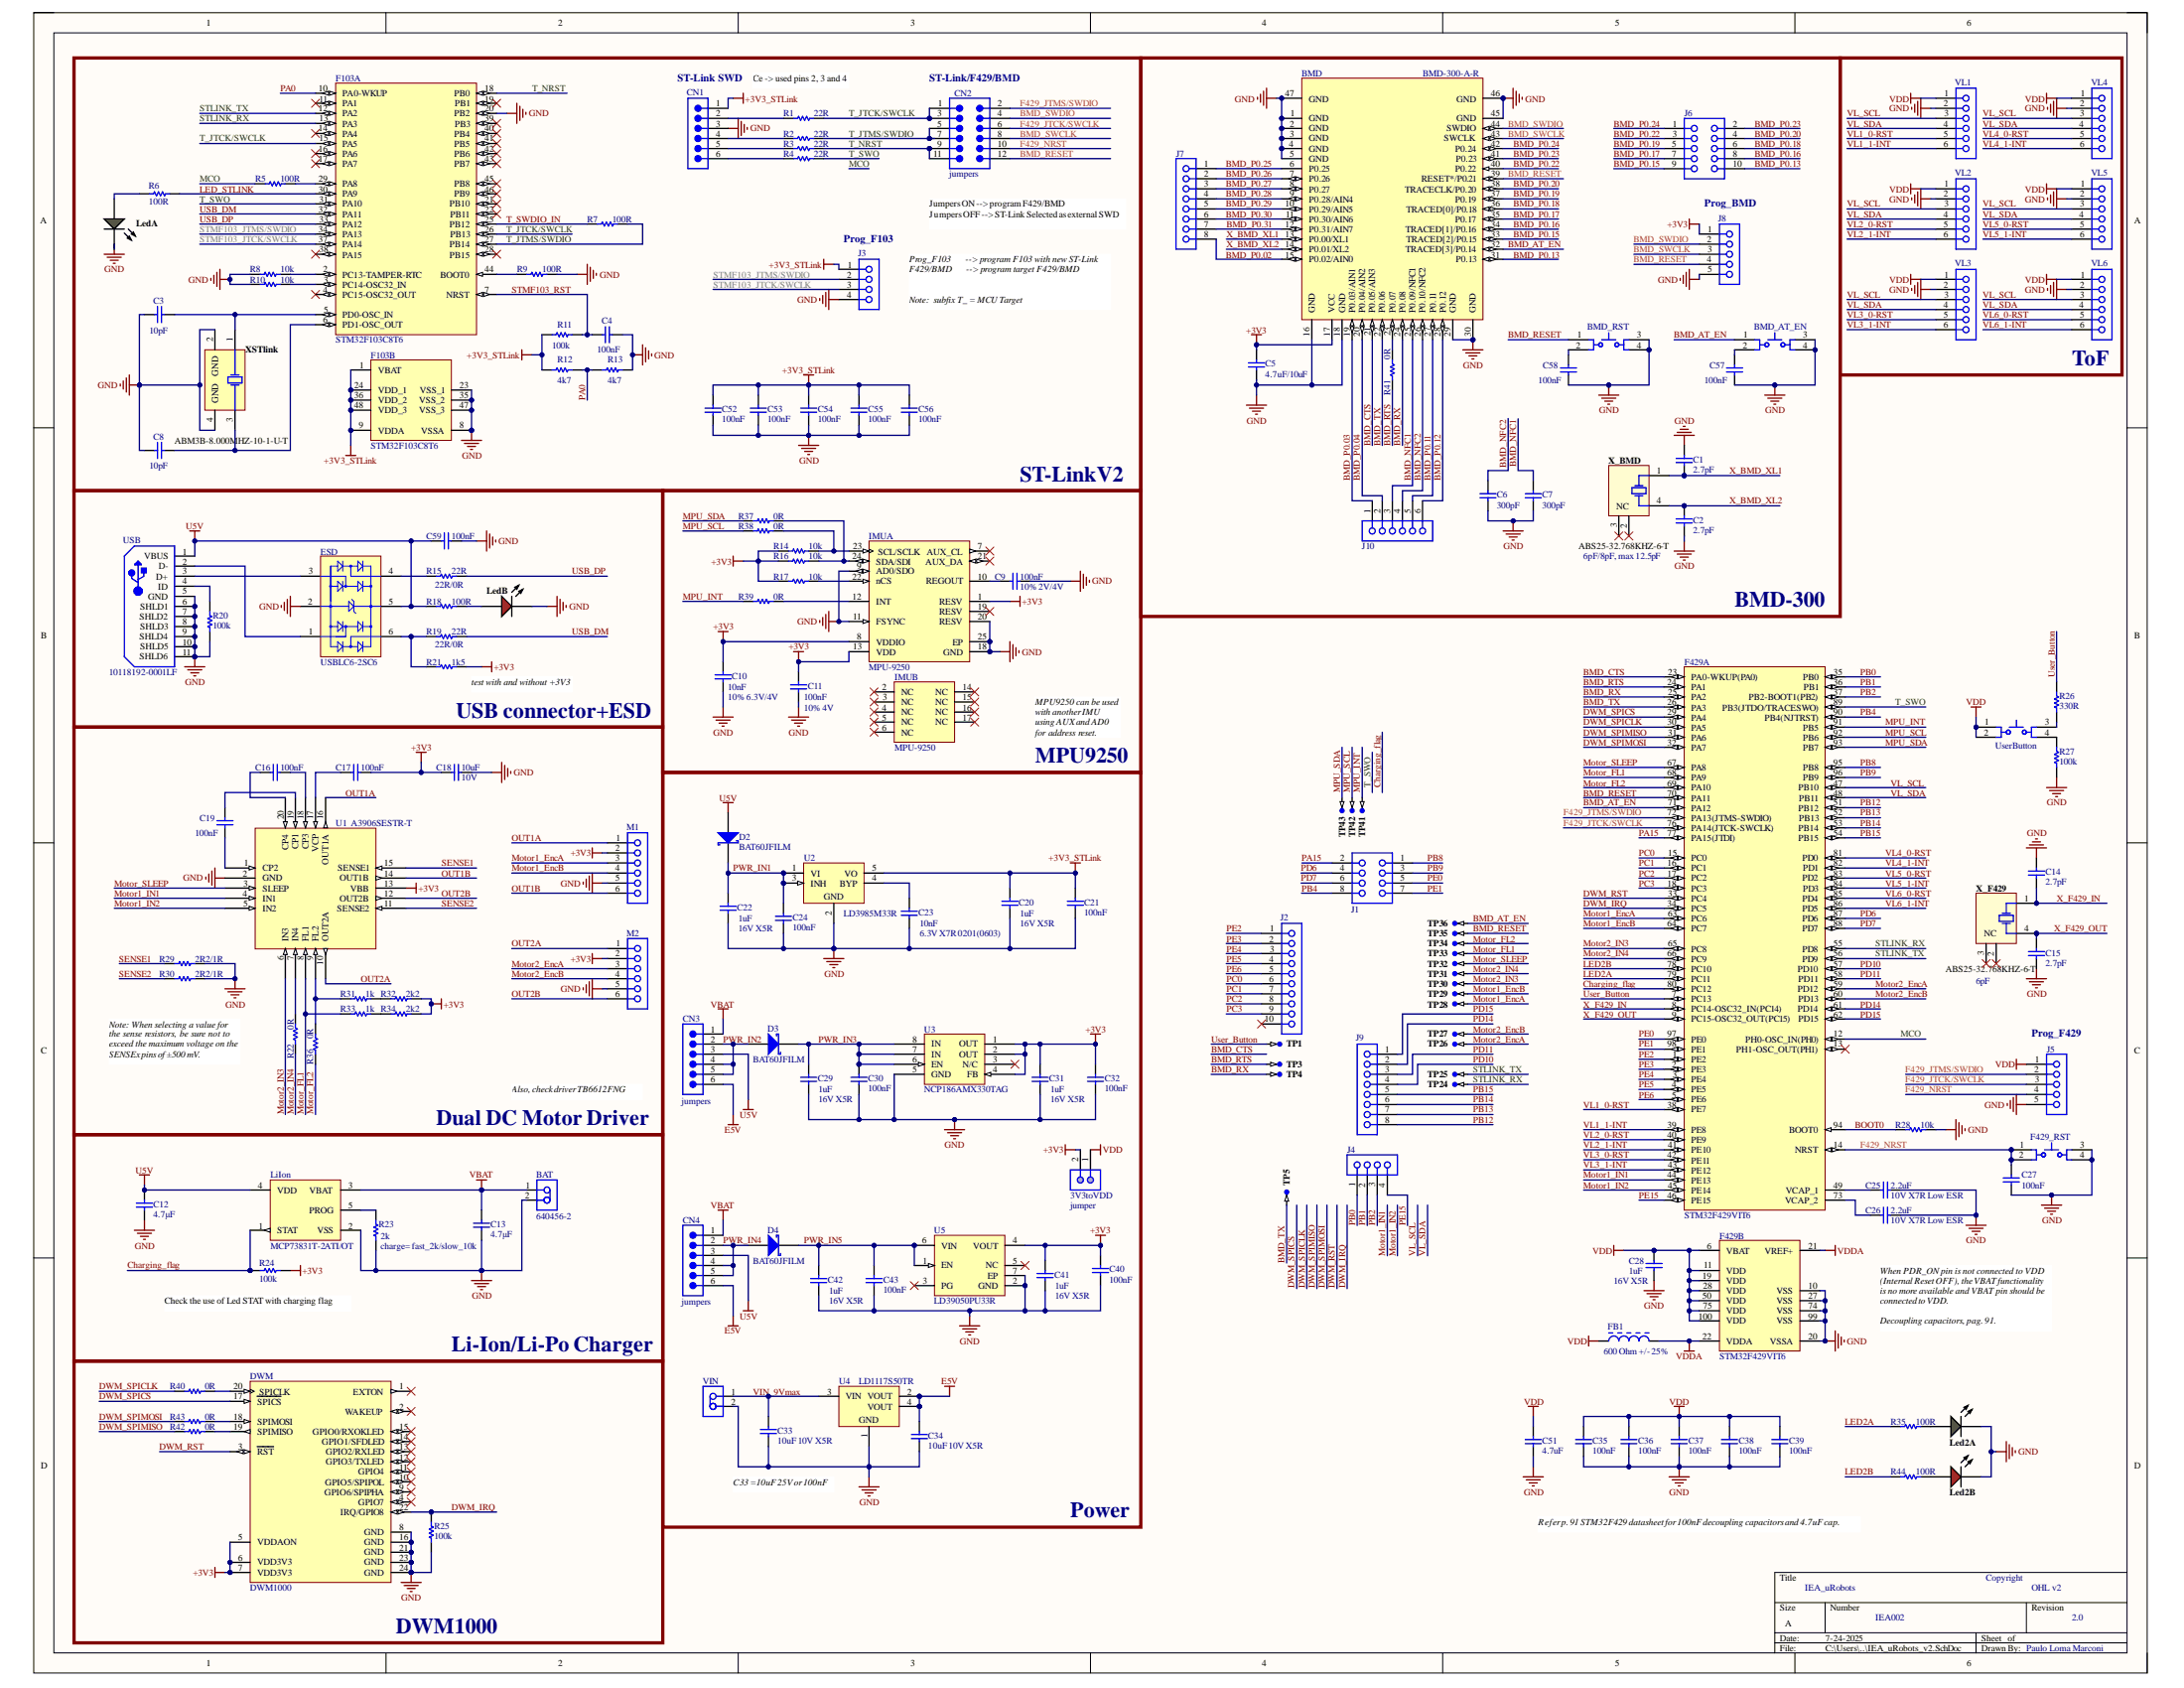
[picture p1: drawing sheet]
# Altium project IEA_uRobots_v2.PrjPcb
1 sheet, 168 parts. Net scope: global (net labels, ports and power ports of the same name join across sheets).
Board file: IEA_uRobots_v2.PcbDoc

## Sheet IEA_uRobots_v2.SchDoc: IEA_uRobot v2
size 533 x 419 mm; Engineer: Paulo Loma Marconi

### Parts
(Parts that share a designator on the sheet are numbered #1, #2 ... from top to bottom, then left to right.)
3V3toVDD  jumper  [WE-61300211121_V]
BAT  640456-2  [TECO-640456-2_V]
BMD  Manufacturer P/N: BMD-300-A-R  [BMD-300]  (hidden comment: BMD-300)
BMD_AT_EN  PTS645SM43SMTR92 LFS  [CKCP-PTS645S_V]  (value not drawn)
BMD_RST  PTS645SM43SMTR92 LFS  [CKCP-PTS645S_V]  (value not drawn)
C1  value 2.7pF  [CAPC0402(1005)60_N]  (hidden comment: CAP 2.7pF 16V 0402(1005))
C2  value 2.7pF  [CAPC0402(1005)60_N]  (hidden comment: CAP 2.7pF 16V 0402(1005))
C3  value 10pF  [CAPC0805(2012)100_L]  (hidden comment: CAP 10pF 16V 0805(2012))
C4  value 100nF  [CAPC0805(2012)100_M]  (hidden comment: CAP 100nF 50V 0805(2012))
C5  value 4.7uF/10uF  [CAPC2013X135X45ML10T25]  (hidden comment: GRM21BR61E475MA12L)
C6  value 300pF  [CAPC0805(2012)100_M]  (hidden comment: CAP 300pF 50V 0805(2012))
C7  value 300pF  [CAPC0805(2012)100_M]  (hidden comment: CAP 300pF 50V 0805(2012))
C8  value 10pF  [CAPC0805(2012)100_L]  (hidden comment: CAP 10pF 16V 0805(2012))
C9  10% 2V/4V  value 100nF  [CAPC0201(0603)33_M]
C10  10% 6.3V/4V  value 10nF  [CAPC0201(0603)33_L]
C11  10% 4V  value 100nF  [CAPC0201(0603)33_M]
C12  Capacitance: 4.7µF  [CAPC2013X145X20LL20]  (hidden comment: C2012X7R1E475K125AB)
C13  Capacitance: 4.7µF  [CAPC2013X145X20LL20]  (hidden comment: C2012X7R1E475K125AB)
C14  value 2.7pF  [CAPC0402(1005)60_N]  (hidden comment: CAP 2.7pF 16V 0402(1005))
C15  value 2.7pF  [CAPC0402(1005)60_N]  (hidden comment: CAP 2.7pF 16V 0402(1005))
C16  value 100nF  [CAPC0805(2012)100_M]  (hidden comment: CAP 100nF 50V 0805(2012))
C17  value 100nF  [CAPC0805(2012)100_M]  (hidden comment: CAP 100nF 50V 0805(2012))
C18  10V  Capacitance: 10uF  [CAPC2013X145X50LL20T20]
C19  value 100nF  [CAPC0805(2012)100_M]  (hidden comment: CAP 100nF 50V 0805(2012))
C20  16V X5R  value 1uF  [CAPC0805(2012)100_N]
C21  value 100nF  [CAPC0805(2012)100_M]  (hidden comment: CAP 100nF 50V 0805(2012))
C22  16V X5R  value 1uF  [CAPC0805(2012)100_N]
C23  6.3V X7R 0201(0603)  value 10nF  [CAPC0201(0603)33_L]
C24  value 100nF  [CAPC0805(2012)100_M]  (hidden comment: CAP 100nF 50V 0805(2012))
C25  10V X7R Low ESR  value 2.2uF  [CAPC0805(2012)145_N]
C26  10V X7R Low ESR  value 2.2uF  [CAPC0805(2012)145_N]
C27  value 100nF  [CAPC0805(2012)100_M]  (hidden comment: CAP 100nF 50V 0805(2012))
C28  16V X5R  value 1uF  [CAPC0805(2012)100_N]
C29  16V X5R  value 1uF  [CAPC0805(2012)100_N]
C30  value 100nF  [CAPC0805(2012)100_M]  (hidden comment: CAP 100nF 50V 0805(2012))
C31  16V X5R  value 1uF  [CAPC0805(2012)100_N]
C32  value 100nF  [CAPC0805(2012)100_M]  (hidden comment: CAP 100nF 50V 0805(2012))
C33  10uF 10V X5R  [CAPC2013X145X50LL20T20]
C34  10uF 10V X5R  [CAPC2013X145X50LL20T20]
C35  value 100nF  [CAPC0805(2012)100_M]  (hidden comment: CAP 100nF 50V 0805(2012))
C36  value 100nF  [CAPC0805(2012)100_M]  (hidden comment: CAP 100nF 50V 0805(2012))
C37  value 100nF  [CAPC0805(2012)100_M]  (hidden comment: CAP 100nF 50V 0805(2012))
C38  value 100nF  [CAPC0805(2012)100_M]  (hidden comment: CAP 100nF 50V 0805(2012))
C39  value 100nF  [CAPC0805(2012)100_M]  (hidden comment: CAP 100nF 50V 0805(2012))
C40  value 100nF  [CAPC0805(2012)100_M]  (hidden comment: CAP 100nF 50V 0805(2012))
C41  16V X5R  value 1uF  [CAPC0805(2012)100_N]
C42  16V X5R  value 1uF  [CAPC0805(2012)100_N]
C43  value 100nF  [CAPC0805(2012)100_M]  (hidden comment: CAP 100nF 50V 0805(2012))
C51  value 4.7uF  [CAPC2013X135X45ML10T25]  (hidden comment: GRM21BR61E475MA12L)
C52  value 100nF  [CAPC0805(2012)100_M]  (hidden comment: CAP 100nF 50V 0805(2012))
C53  value 100nF  [CAPC0805(2012)100_M]  (hidden comment: CAP 100nF 50V 0805(2012))
C54  value 100nF  [CAPC0805(2012)100_M]  (hidden comment: CAP 100nF 50V 0805(2012))
C55  value 100nF  [CAPC0805(2012)100_M]  (hidden comment: CAP 100nF 50V 0805(2012))
C56  value 100nF  [CAPC0805(2012)100_M]  (hidden comment: CAP 100nF 50V 0805(2012))
C57  value 100nF  [CAPC0805(2012)100_M]  (hidden comment: CAP 100nF 50V 0805(2012))
C58  value 100nF  [CAPC0805(2012)100_M]  (hidden comment: CAP 100nF 50V 0805(2012))
C59  value 100nF  [CAPC0805(2012)100_M]  (hidden comment: CAP 100nF 50V 0805(2012))
CN1  MTLW-106-05-X-S-210  [SMTC-MTLW-106-05-X-S-210]  (value not drawn)
CN2  jumpers  [SMTC-TSW-106-07-X-D]
CN3  jumpers  [SMTC-MTLW-106-05-X-S-210]
CN4  jumpers  [SMTC-MTLW-106-05-X-S-210]
D2  BAT60JFILM  [STM-SOD-323-2_V]
D3  BAT60JFILM  [STM-SOD-323-2_V]
D4  BAT60JFILM  [STM-SOD-323-2_V]
DWM  DWM1000  [DECW-DWM1000-24_V]
ESD  USBLC6-2SC6  [STM-SOT23-6L_V]
F103  STM32F103C8T6  [STM-LQFP48_L]  (parts A,B of 2)
F429  STM32F429VIT6  [STM-LQFP100_N]  (parts A,B of 2)
F429_RST  PTS645SM43SMTR92 LFS  [CKCP-PTS645S_V]  (value not drawn)
FB1  Impedance (at 100 MHz): 600 Ohm +/- 25%  [MURA-BLM21-H1-CHIP-2_V]  (hidden comment: BLM21AG601SN1D)
IMU#1  MPU-9250  [INSE-QFN-24-1700X1540TP_M]  (part A of 2)
IMU#2  MPU-9250  [INSE-QFN-24-1700X1540TP_M]  (part B of 2)
J1  SSW-104-02-T-D  [SMTC-SSW-104-02-X-D]  (value not drawn)
J2  SSW-110-01-G-S  [SMTC-SSW-110-01-G-S]  (value not drawn)
J3  SLW-104-01-G-S  [SMTC-SLW-104-01-X-S]  (value not drawn)
J4  SLW-104-01-G-S  [SMTC-SLW-104-01-X-S]  (value not drawn)
J5  SSW-105-01-G-S  [SMTC-SSW-105-01-X-S]  (value not drawn)
J6  BCS-105-F-D-TE  [SMTC-BCS-105-X-D-TE]  (value not drawn)
J7  SSW-108-01-G-S  [SMTC-SSW-108-01-G-S]  (value not drawn)
J8  SSW-105-01-G-S  [SMTC-SSW-105-01-X-S]  (value not drawn)
J9  SSQ-108-01-L-S  [SMTC-SSQ-108-01-X-S]  (value not drawn)
J10  SSW-106-02-G-S  [SMTC-SSW-106-02-X-S]  (value not drawn)
Led  HSMF-C155  [AVAG-HSMF-C15X_V]  (value not drawn)  (parts A,B of 2)
Led2  HSMF-C155  [AVAG-HSMF-C15X_V]  (value not drawn)  (parts A,B of 2)
LiIon  MCP73831T-2ATI/OT  [SOT-23-OT5_M]
M1  SSW-106-02-G-S  [SMTC-SSW-106-02-X-S]  (value not drawn)
M2  SSW-106-02-G-S  [SMTC-SSW-106-02-X-S]  (value not drawn)
R1  value 22R  [RESC0805(2012)_L]  (hidden comment: 22R 1% 0805(2012))
R2  value 22R  [RESC0805(2012)_L]  (hidden comment: 22R 1% 0805(2012))
R3  value 22R  [RESC0805(2012)_L]  (hidden comment: 22R 1% 0805(2012))
R4  value 22R  [RESC0805(2012)_L]  (hidden comment: 22R 1% 0805(2012))
R5  value 100R  [RESC0805(2012)_L]  (hidden comment: 100R 1% 0805(2012))
R6  value 100R  [RESC0805(2012)_L]  (hidden comment: 100R 1% 0805(2012))
R7  value 100R  [RESC0805(2012)_L]  (hidden comment: 100R 1% 0805(2012))
R8  value 10k  [RESC0805(2012)_M]  (hidden comment: 10K 1% 0805(2012))
R9  value 100R  [RESC0805(2012)_L]  (hidden comment: 100R 1% 0805(2012))
R10  value 10k  [RESC0805(2012)_M]  (hidden comment: 10K 1% 0805(2012))
R11  value 100k  [RESC0805(2012)_L]  (hidden comment: 100K 1% 0805(2012))
R12  value 4k7  [RESC0805(2012)_M]  (hidden comment: 4K7 1% 0805(2012))
R13  value 4k7  [RESC0805(2012)_M]  (hidden comment: 4K7 1% 0805(2012))
R14  value 10k  [RESC0805(2012)_M]  (hidden comment: 10K 1% 0805(2012))
R15  22R/0R  value 22R  [RESC0805(2012)_L]
R16  value 10k  [RESC0805(2012)_M]  (hidden comment: 10K 1% 0805(2012))
R17  value 10k  [RESC0805(2012)_M]  (hidden comment: 10K 1% 0805(2012))
R18  value 100R  [RESC0805(2012)_L]  (hidden comment: 100R 1% 0805(2012))
R19  22R/0R  value 22R  [RESC0805(2012)_L]
R20  value 100k  [RESC0805(2012)_L]  (hidden comment: 100K 1% 0805(2012))
R21  value 1k5  [RESC0805(2012)_M]  (hidden comment: 1K5 1% 0805(2012))
R22  0R  [RESC0805(2012)_N]
R23  charge= fast_2k/slow_10k  value 2k  [RESC0805(2012)_L]
R24  value 100k  [RESC0805(2012)_L]  (hidden comment: 100K 1% 0805(2012))
R25  value 100k  [RESC0805(2012)_L]  (hidden comment: 100K 1% 0805(2012))
R26  value 330R  [RESC0805(2012)_M]  (hidden comment: 330R 1% 0805(2012))
R27  value 100k  [RESC0805(2012)_L]  (hidden comment: 100K 1% 0805(2012))
R28  value 10k  [RESC0805(2012)_M]  (hidden comment: 10K 1% 0805(2012))
R29  value 2R2/1R  [RESC0805(2012)_M]  (hidden comment: 1R 1% 0805(2012))
R30  value 2R2/1R  [RESC0805(2012)_M]  (hidden comment: 1R 1% 0805(2012))
R31  value 1k  [RESC0805(2012)_M]  (hidden comment: 1K 1% 0805(2012))
R32  value 2k2  [RESC0805(2012)_N]  (hidden comment: 2K2 1% 0805(2012))
R33  value 1k  [RESC0805(2012)_M]  (hidden comment: 1K 1% 0805(2012))
R34  value 2k2  [RESC0805(2012)_N]  (hidden comment: 2K2 1% 0805(2012))
R35  value 100R  [RESC0805(2012)_L]  (hidden comment: 100R 1% 0805(2012))
R36  0R  [RESC0805(2012)_N]
R37  0R  [RESC0805(2012)_N]
R38  0R  [RESC0805(2012)_N]
R39  0R  [RESC0805(2012)_N]
R40  0R  [RESC0805(2012)_N]
R41  0R  [RESC0805(2012)_N]
R42  0R  [RESC0805(2012)_N]
R43  0R  [RESC0805(2012)_N]
R44  value 100R  [RESC0805(2012)_L]  (hidden comment: 100R 1% 0805(2012))
TP1  TP-SM-C-100  [TP-SM-C-100]  (value not drawn)  (no BOM)
TP3  TP-SM-C-100  [TP-SM-C-100]  (value not drawn)  (no BOM)
TP4  TP-SM-C-100  [TP-SM-C-100]  (value not drawn)  (no BOM)
TP5  TP-SM-C-100  [TP-SM-C-100]  (value not drawn)  (no BOM)
TP24  TP-SM-C-100  [TP-SM-C-100]  (value not drawn)  (no BOM)
TP25  TP-SM-C-100  [TP-SM-C-100]  (value not drawn)  (no BOM)
TP26  TP-SM-C-100  [TP-SM-C-100]  (value not drawn)  (no BOM)
TP27  TP-SM-C-100  [TP-SM-C-100]  (value not drawn)  (no BOM)
TP28  TP-SM-C-100  [TP-SM-C-100]  (value not drawn)  (no BOM)
TP29  TP-SM-C-100  [TP-SM-C-100]  (value not drawn)  (no BOM)
TP30  TP-SM-C-100  [TP-SM-C-100]  (value not drawn)  (no BOM)
TP31  TP-SM-C-100  [TP-SM-C-100]  (value not drawn)  (no BOM)
TP32  TP-SM-C-100  [TP-SM-C-100]  (value not drawn)  (no BOM)
TP33  TP-SM-C-100  [TP-SM-C-100]  (value not drawn)  (no BOM)
TP34  TP-SM-C-100  [TP-SM-C-100]  (value not drawn)  (no BOM)
TP35  TP-SM-C-100  [TP-SM-C-100]  (value not drawn)  (no BOM)
TP36  TP-SM-C-100  [TP-SM-C-100]  (value not drawn)  (no BOM)
TP41  TP-SM-C-100  [TP-SM-C-100]  (value not drawn)  (no BOM)
TP42  TP-SM-C-100  [TP-SM-C-100]  (value not drawn)  (no BOM)
TP43  TP-SM-C-100  [TP-SM-C-100]  (value not drawn)  (no BOM)
U1  A3906SESTR-T  [A3906SESTR-T]
U2  LD3985M33R  [SOT23-5L_N]
U3  NCP186AMX330TAG  [NCP186AMX330TAG]
U4  LD1117S50TR  [SOT-223_L]
U5  LD39050PU33R  [DFN6D_L]
USB  10118192-0001LF  [FCI-10118192-0001LF-5_V]
UserButton  PTS645SM43SMTR92 LFS  [CKCP-PTS645S_V]  (value not drawn)
VIN  640456-2  [TECO-640456-2_V]  (value not drawn)
VL1  SSW-106-02-G-S  [SMTC-SSW-106-02-X-S]  (value not drawn)
VL2  SSW-106-02-G-S  [SMTC-SSW-106-02-X-S]  (value not drawn)
VL3  SSW-106-02-G-S  [SMTC-SSW-106-02-X-S]  (value not drawn)
VL4  SSW-106-02-G-S  [SMTC-SSW-106-02-X-S]  (value not drawn)
VL5  SSW-106-02-G-S  [SMTC-SSW-106-02-X-S]  (value not drawn)
VL6  SSW-106-02-G-S  [SMTC-SSW-106-02-X-S]  (value not drawn)
X_BMD  ABS25-32.768KHZ-6-T  Load Capacitance: 6pF/8pF, max 12.5pF  [ABRA-ABS25-4_V]
X_F429  ABS25-32.768KHZ-6-T  Load Capacitance: 6pF  [ABRA-ABS25-4_V]
XSTlink  ABM3B-8.000MHZ-10-1-U-T  [ABRA-ABM3B_V]

### Blocks framed on the sheet
ST-LinkV2: C3 C4 C8 C52-C56 CN1 CN2 F103 J3 Led R1-R13 XSTlink
BMD-300: BMD BMD_AT_EN BMD_RST C1 C2 C5-C7 C57 C58 J6-J8 J10 R41 X_BMD
ToF: VL1-VL6
USB connector+ESD: C59 ESD Led R15 R18-R21 USB
Dual DC Motor Driver: C16-C19 M1 M2 R22 R29-R34 R36 U1

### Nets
+3V3: 3V3toVDD.2 BMD.17(VCC) C5.1 C10.2 C11.2 C17.2 C18.1 C31.2 C32.2 C40.2 C41.2 DWM.5(VDDAON) DWM.6(VDD3V3) DWM.7(VDD3V3) IMU#1.1(RESV) IMU#1.8(VDDIO) IMU#1.13(VDD) J8.1 M1.2 M2.2 R14.1 R16.1 R17.1 R21.2 R24.1 R32.2 R34.2 U1.13(VBB) U3.1(OUT) U3.2(OUT) U3.4(FB) U5.4(VOUT)
+3V3_STLink: C20.2 C21.2 C52.1 C53.1 C54.1 C55.1 C56.1 CN1.1 F103.1(VBAT) F103.9(VDDA) F103.24(VDD_1) F103.36(VDD_2) F103.48(VDD_3) J3.1 R11.1 R12.1 U2.5(VO)
E5V: C34.2 CN3.6 CN4.6 U4.2(VOUT) U4.4(VOUT)
GND: BAT.2 BMD.1(GND) BMD.2(GND) BMD.3(GND) BMD.4(GND) BMD.5(GND) BMD.16(GND) BMD.18(GND) BMD.29(GND) BMD.30(GND) BMD.45(GND) BMD.46(GND) BMD.47(GND) BMD_AT_EN.3 BMD_AT_EN.4 BMD_RST.3 BMD_RST.4 C1.2 C2.1 C3.1 C4.2 C5.2 C6.1 C7.1 C8.1 C9.1 C10.1 C11.1 C12.1 C13.1 C14.2 C15.1 C18.2 C20.1 C21.1 C22.1 C23.1 C24.1 C25.2 C26.2 C27.2 C28.1 C29.1 C30.1 C31.1 C32.1 C33.1 C34.1 C35.2 C36.2 C37.2 C38.2 C39.2 C40.1 C41.1 C42.1 C43.1 C51.2 C52.2 C53.2 C54.2 C55.2 C56.2 C57.2 C58.2 C59.1 CN1.3 DWM.8(GND) DWM.16(GND) DWM.21(GND) DWM.23(GND) DWM.24(GND) ESD.2(GND) F103.8(VSSA) F103.20(PB2) F103.23(VSS_1) F103.35(VSS_2) F103.47(VSS_3) F429.10(VSS) F429.20(VSSA) F429.27(VSS) F429.74(VSS) F429.99(VSS) F429_RST.3 F429_RST.4 IMU#1.9(AD0/SDO) IMU#1.11(FSYNC) IMU#1.18(GND) IMU#1.20(RESV) IMU#1.25(EP) J3.4 J5.5 J8.5 Led.2(K1) Led.4(K2) Led2.2(K1) Led2.4(K2) LiIon.2(VSS) M1.5 M2.5 R8.1 R9.2 R10.1 R13.2 R20.1 R23.1 R25.1 R27.1 R28.1 R29.2 R30.2 U1.2(GND) U2.2(GND) U3.5(GND) U4.1(GND) U5.2(GND) U5.7(EP) USB.5(GND) USB.6(SHLD1) USB.7(SHLD2) USB.8(SHLD3) USB.9(SHLD4) USB.10(SHLD5) USB.11(SHLD6) VIN.2 VL1.2 VL2.2 VL3.2 VL4.2 VL5.2 VL6.2 XSTlink.2(GND) XSTlink.4(GND)
U5V: C12.2 C59.2 CN3.3 CN4.3 D2.1(A) ESD.5(VBUS) LiIon.4(VDD) R18.1 USB.1(VBUS)
VBAT: BAT.1 C13.2 CN3.1 CN4.1 LiIon.3(VBAT)
VDD: 3V3toVDD.1 C28.2 C35.1 C36.1 C37.1 C38.1 C39.1 C51.1 F429.6(VBAT) F429.11(VDD) F429.19(VDD) F429.28(VDD) F429.50(VDD) F429.75(VDD) F429.100(VDD) FB1.1 J5.1 UserButton.1 UserButton.2 VL1.1 VL2.1 VL3.1 VL4.1 VL5.1 VL6.1
VDDA: F429.21(VREF+) F429.22(VDDA) FB1.2
BMD_AT_EN: BMD.32(TRACED[3]/P0.14) BMD_AT_EN.1 F429.71(PA12) TP36.1
BMD_CTS: BMD.21(P0.05/AIN3) F429.23(PA0-WKUP(PA0))
BMD_NFC1: BMD.25(P0.09/NFC1) C7.2 J10.3
BMD_NFC2: BMD.26(P0.10/NFC2) C6.2 J10.4
BMD_P0.02: BMD.15(P0.02/AIN0) J7.8
BMD_P0.03: BMD.19(P0.03/AIN1) J10.1
BMD_P0.04: BMD.20(P0.04/AIN2) J10.2
BMD_P0.11: BMD.27(P0.11) J10.5
BMD_P0.12: BMD.28(P0.12) J10.6
BMD_P0.13: BMD.31(P0.13) J6.10
BMD_P0.15: BMD.33(TRACED[2]/P0.15) J6.9
BMD_P0.16: BMD.34(TRACED[1]/P0.16) J6.8
BMD_P0.17: BMD.35(P0.17) J6.7
BMD_P0.18: BMD.36(TRACED[0]/P0.18) J6.6
BMD_P0.19: BMD.37(P0.19) J6.5
BMD_P0.20: BMD.38(TRACECLK/P0.20) J6.4
BMD_P0.22: BMD.40(P0.22) J6.3
BMD_P0.23: BMD.41(P0.23) J6.2
BMD_P0.24: BMD.42(P0.24) J6.1
BMD_P0.25: BMD.6(P0.25) J7.1
BMD_P0.26: BMD.7(P0.26) J7.2
BMD_P0.27: BMD.8(P0.27) J7.3
BMD_P0.28: BMD.9(P0.28/AIN4) J7.4
BMD_P0.29: BMD.10(P0.29/AIN5) J7.5
BMD_P0.30: BMD.11(P0.30/AIN6) J7.6
BMD_P0.31: BMD.12(P0.31/AIN7) J7.7
BMD_RESET: BMD.39(RESET*/P0.21) BMD_RST.1 CN2.12 F429.70(PA11) J8.4 TP35.1
BMD_RTS: F429.24(PA1) R41.1 TP3.1
BMD_RX: BMD.24(P0.08) F429.25(PA2) TP4.1
BMD_SWCLK: BMD.43(SWCLK) CN2.8 J8.3
BMD_SWDIO: BMD.44(SWDIO) CN2.4 J8.2
BMD_TX: BMD.22(P0.06) F429.26(PA3) TP5.1
BOOT0: F429.94(BOOT0) R28.2
Charging_flag: F429.80(PC12) LiIon.1(STAT) R24.2
DWM_IRQ: DWM.22(IRQ/GPIO8) F429.34(PC5) R25.2
DWM_RST: DWM.3(~{RST}) F429.33(PC4)
DWM_SPICLK: F429.30(PA5) R40.1
DWM_SPICS: DWM.17(~{SPICS}) F429.29(PA4)
DWM_SPIMISO: F429.31(PA6) R42.1
DWM_SPIMOSI: F429.32(PA7) R43.1
F429_JTCK/SWCLK: CN2.6 F429.76(PA14(JTCK-SWCLK)) J5.3
F429_JTMS/SWDIO: CN2.2 F429.72(PA13(JTMS-SWDIO)) J5.2
F429_NRST: C27.1 CN2.10 F429.14(NRST) F429_RST.1 F429_RST.2 J5.4
LED2A: F429.79(PC11) R35.2
LED2B: F429.78(PC10) R44.2
LED_STLINK: F103.30(PA9) R6.1
MCO: F429.12(PH0-OSC_IN(PH0)) R5.1
Motor1_EncA: F429.63(PC6) M1.3 TP28.1
Motor1_EncB: F429.64(PC7) M1.4 TP29.1
Motor1_IN1: F429.44(PE13) U1.4(IN1)
Motor1_IN2: F429.45(PE14) U1.5(IN2)
Motor2_EncA: F429.59(PD12) M2.3 TP26.1
Motor2_EncB: F429.60(PD13) M2.4 TP27.1
Motor2_IN3: F429.65(PC8) TP30.1 U1.6(IN3)
Motor2_IN4: F429.66(PC9) R22.2 TP31.1
Motor_FL1: F429.68(PA9) R33.1 TP33.1 U1.8(FL1)
Motor_FL2: F429.69(PA10) R36.2 TP34.1
Motor_SLEEP: F429.67(PA8) TP32.1 U1.3(SLEEP)
MPU_INT: F429.91(PB5) R39.1 TP41.1
MPU_SCL: F429.92(PB6) R38.1 TP42.1
MPU_SDA: F429.93(PB7) R37.1 TP43.1
OUT1A: M1.1 U1.16(OUT1A)
OUT1B: M1.6 U1.14(OUT1B)
OUT2A: M2.1 U1.10(OUT2A)
OUT2B: M2.6 U1.12(OUT2B)
PA0: F103.10(PA0-WKUP) R12.2 R13.1
PA15: F429.77(PA15(JTDI)) J1.2
PB0: F429.35(PB0) J4.1
PB1: F429.36(PB1) J4.2
PB2: F429.37(PB2-BOOT1(PB2)) J4.3
PB4: F429.90(PB4(NJTRST)) J1.8
PB8: F429.95(PB8) J1.1
PB9: F429.96(PB9) J1.3
PB12: F429.51(PB12) J9.8
PB13: F429.52(PB13) J9.7
PB14: F429.53(PB14) J9.6
PB15: F429.54(PB15) J9.5
PC0: F429.15(PC0) J2.6
PC1: F429.16(PC1) J2.7
PC2: F429.17(PC2) J2.8
PC3: F429.18(PC3) J2.9
PD6: F429.87(PD6) J1.4
PD7: F429.88(PD7) J1.6
PD10: F429.57(PD10) J9.4
PD11: F429.58(PD11) J9.3
PD14: F429.61(PD14) J9.2
PD15: F429.62(PD15) J9.1
PE0: F429.97(PE0) J1.5
PE1: F429.98(PE1) J1.7
PE2: F429.1(PE2) J2.1
PE3: F429.2(PE3) J2.2
PE4: F429.3(PE4) J2.3
PE5: F429.4(PE5) J2.4
PE6: F429.5(PE6) J2.5
PE15: F429.46(PE15) J4.4
PWR_IN1: C22.2 C24.2 D2.2(K) U2.1(VI) U2.3(INH)
PWR_IN2: CN3.2 CN3.4 CN3.5 D3.1(A)
PWR_IN3: C29.2 C30.2 D3.2(K) U3.6(EN) U3.7(IN) U3.8(IN)
PWR_IN4: CN4.2 CN4.4 CN4.5 D4.1(A)
PWR_IN5: C42.2 C43.2 D4.2(K) U5.1(EN) U5.6(VIN)
SENSE1: R29.1 U1.15(SENSE1)
SENSE2: R30.1 U1.11(SENSE2)
STLINK_RX: F103.13(PA3) F429.55(PD8) TP24.1
STLINK_TX: F103.12(PA2) F429.56(PD9) TP25.1
STMF103_JTCK/SWCLK: F103.37(PA14) J3.3
STMF103_JTMS/SWDIO: F103.34(PA13) J3.2
STMF103_RST: C4.1 F103.7(NRST) R11.2
T_JTCK/SWCLK: CN2.1 CN2.3 F103.15(PA5) F103.26(PB13) R1.2
T_JTMS/SWDIO: CN2.5 CN2.7 F103.27(PB14) R2.2 R7.2
T_NRST: CN2.9 CN2.11 F103.18(PB0) R3.2
T_SWDIO_IN: F103.25(PB12) R7.1
T_SWO: F103.31(PA10) F429.89(PB3(JTDO/TRACESWO)) R4.2
USB_DM: F103.32(PA11) R19.2
USB_DP: F103.33(PA12) R15.2
User_Button: F429.7(PC13) R26.2 TP1.1
VIN_9Vmax: C33.2 U4.3(VIN) VIN.1
VL1_0-RST: F429.38(PE7) VL1.5
VL1_1-INT: F429.39(PE8) VL1.6
VL2_0-RST: F429.40(PE9) VL2.5
VL2_1-INT: F429.41(PE10) VL2.6
VL3_0-RST: F429.42(PE11) VL3.5
VL3_1-INT: F429.43(PE12) VL3.6
VL4_0-RST: F429.81(PD0) VL4.5
VL4_1-INT: F429.82(PD1) VL4.6
VL5_0-RST: F429.83(PD2) VL5.5
VL5_1-INT: F429.84(PD3) VL5.6
VL6_0-RST: F429.85(PD4) VL6.5
VL6_1-INT: F429.86(PD5) VL6.6
VL_SCL: F429.47(PB10) VL1.3 VL2.3 VL3.3 VL4.3 VL5.3 VL6.3
VL_SDA: F429.48(PB11) VL1.4 VL2.4 VL3.4 VL4.4 VL5.4 VL6.4
X_BMD_XL1: BMD.13(P0.00/XL1) C1.1 X_BMD.1(X1)
X_BMD_XL2: BMD.14(P0.01/XL2) C2.2 X_BMD.4(X2)
X_F429_IN: C14.1 F429.8(PC14-OSC32_IN(PC14)) X_F429.1(X1)
X_F429_OUT: C15.2 F429.9(PC15-OSC32_OUT(PC15)) X_F429.4(X2)
NetBMD_23: BMD.23(P0.07) R41.2
NetBMD_AT_EN_2: BMD_AT_EN.2 C57.1
NetBMD_RST_2: BMD_RST.2 C58.1
NetC3_2: C3.2 F103.5(PD0-OSC_IN) XSTlink.1(X1)
NetC8_2: C8.2 F103.6(PD1-OSC_OUT) XSTlink.3(X2)
NetC9_2: C9.2 IMU#1.10(REGOUT)
NetC16_1: C16.1 U1.20(CP4)
NetC16_2: C16.2 U1.18(CP3)
NetC17_1: C17.1 U1.17(VCP)
NetC19_1: C19.1 U1.1(CP2)
NetC19_2: C19.2 U1.19(CP1)
NetC23_2: C23.2 U2.4(BYP)
NetC25_1: C25.1 F429.49(VCAP_1)
NetC26_1: C26.1 F429.73(VCAP_2)
NetCN1_2: CN1.2 R1.1
NetCN1_4: CN1.4 R2.1
NetCN1_5: CN1.5 R3.1
NetCN1_6: CN1.6 R4.1
NetDWM_18: DWM.18(SPIMOSI) R43.2
NetDWM_19: DWM.19(SPIMISO) R42.2
NetDWM_20: DWM.20(SPICLK) R40.2
NetESD_1: ESD.1(I/O_1) USB.2(D-)
NetESD_3: ESD.3(I/O_2) USB.3(D+)
NetESD_4: ESD.4(I/O_3) R15.1
NetESD_6: ESD.6(I/O_4) R19.1 R21.1
NetF103_2: F103.2(PC13-TAMPER-RTC) R8.2
NetF103_3: F103.3(PC14-OSC32_IN) R10.2
NetF103_29: F103.29(PA8) R5.2
NetF103_44: F103.44(BOOT0) R9.1
NetIMU#1_12: IMU#1.12(INT) R39.2
NetIMU#1_22: IMU#1.22(nCS) R17.2
NetIMU#1_23: IMU#1.23(SCL/SCLK) R14.2 R38.2
NetIMU#1_24: IMU#1.24(SDA/SDI) R16.2 R37.2
NetLed2_1: Led2.1(A1) R35.1
NetLed2_3: Led2.3(A2) R44.1
NetLed_1: Led.1(A1) R6.2
NetLed_3: Led.3(A2) R18.2
NetLiIon_5: LiIon.5(PROG) R23.2
NetR20_2: R20.2 USB.4(ID)
NetR22_1: R22.1 U1.7(IN4)
NetR26_1: R26.1 UserButton.3
NetR27_2: R27.2 UserButton.4
NetR31_1: R31.1 R36.1 U1.9(FL2)
NetR31_2: R31.2 R32.1
NetR33_2: R33.2 R34.1

Not connected (* = marked no-connect by the designer): DWM 1(EXTON)* 2(WAKEUP)* 4(GPIO7)* 9(GPIO6/SPIPHA)* 10(GPIO5/SPIPOL)* 11(GPIO4)* 12(GPIO3/TXLED)* 13(GPIO2/RXLED)* 14(GPIO1/SFDLED)* 15(GPIO0/RXOKLED)*; F103 4(PC15-OSC32_OUT)* 11(PA1)* 14(PA4)* 16(PA6)* 17(PA7)* 19(PB1)* 21(PB10)* 22(PB11)* 28(PB15)* 38(PA15)* 39(PB3)* 40(PB4)* 41(PB5)* 42(PB6)* 43(PB7)* 45(PB8)* 46(PB9)*; F429 13(PH1-OSC_OUT(PH1))*; IMU#1 7(AUX_CL)* 19(RESV)* 21(AUX_DA)*; IMU#2 2(NC)* 3(NC)* 4(NC)* 5(NC)* 6(NC)* 14(NC)* 15(NC)* 16(NC)* 17(NC)*; J2 10*; U3 3(N/C)*; U5 3(PG)* 5(NC)*; X_BMD 2(NC)* 3(NC)*; X_F429 2(NC)* 3(NC)*

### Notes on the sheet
- (near CN1) ST-Link SWD
- (near R1) Ce -> used pins 2, 3 and 4
- (near CN2) ST-Link/F429/BMD
- Jumpers ON --> program F429/BMD
  Jumpers OFF --> ST-Link Selected as external SWD
- Prog_BMD
- (near J3) Prog_F103
- Prog_F103       --> program F103 with new ST-Link
  F429/BMD       --> program target F429/BMD
  Note:  subfix T_ = MCU Target
- (near R21) test with and without +3V3
- MPU9250 can be used with another IMU using AUX and AD0 for address reset.
- MPU9250
- (near J5) Prog_F429
- Note: When selecting a value for the sense resistors, be sure not to
  exceed the maximum voltage on the SENSEx pins of ±500 mV.
- Also, check driver TB6612FNG
- (near R24) Check the use of Led STAT with charging flag
- When PDR_ON pin is not connected to VDD (Internal Reset OFF), the VBAT functionality is no more available and VBAT pin should be connected to VDD.
  Decoupling capacitors, pag. 91.
- Li-Ion/Li-Po Charger
- C33 =10uF 25V or 100nF
- Power
- Refer p. 91 STM32F429 datasheet for 100nF decoupling capacitors and 4.7uF cap.
- IEA_uRobots
- Copyright
- OHL v2
- DWM1000
- IEA002
- 2.0
- Paulo Loma Marconi
